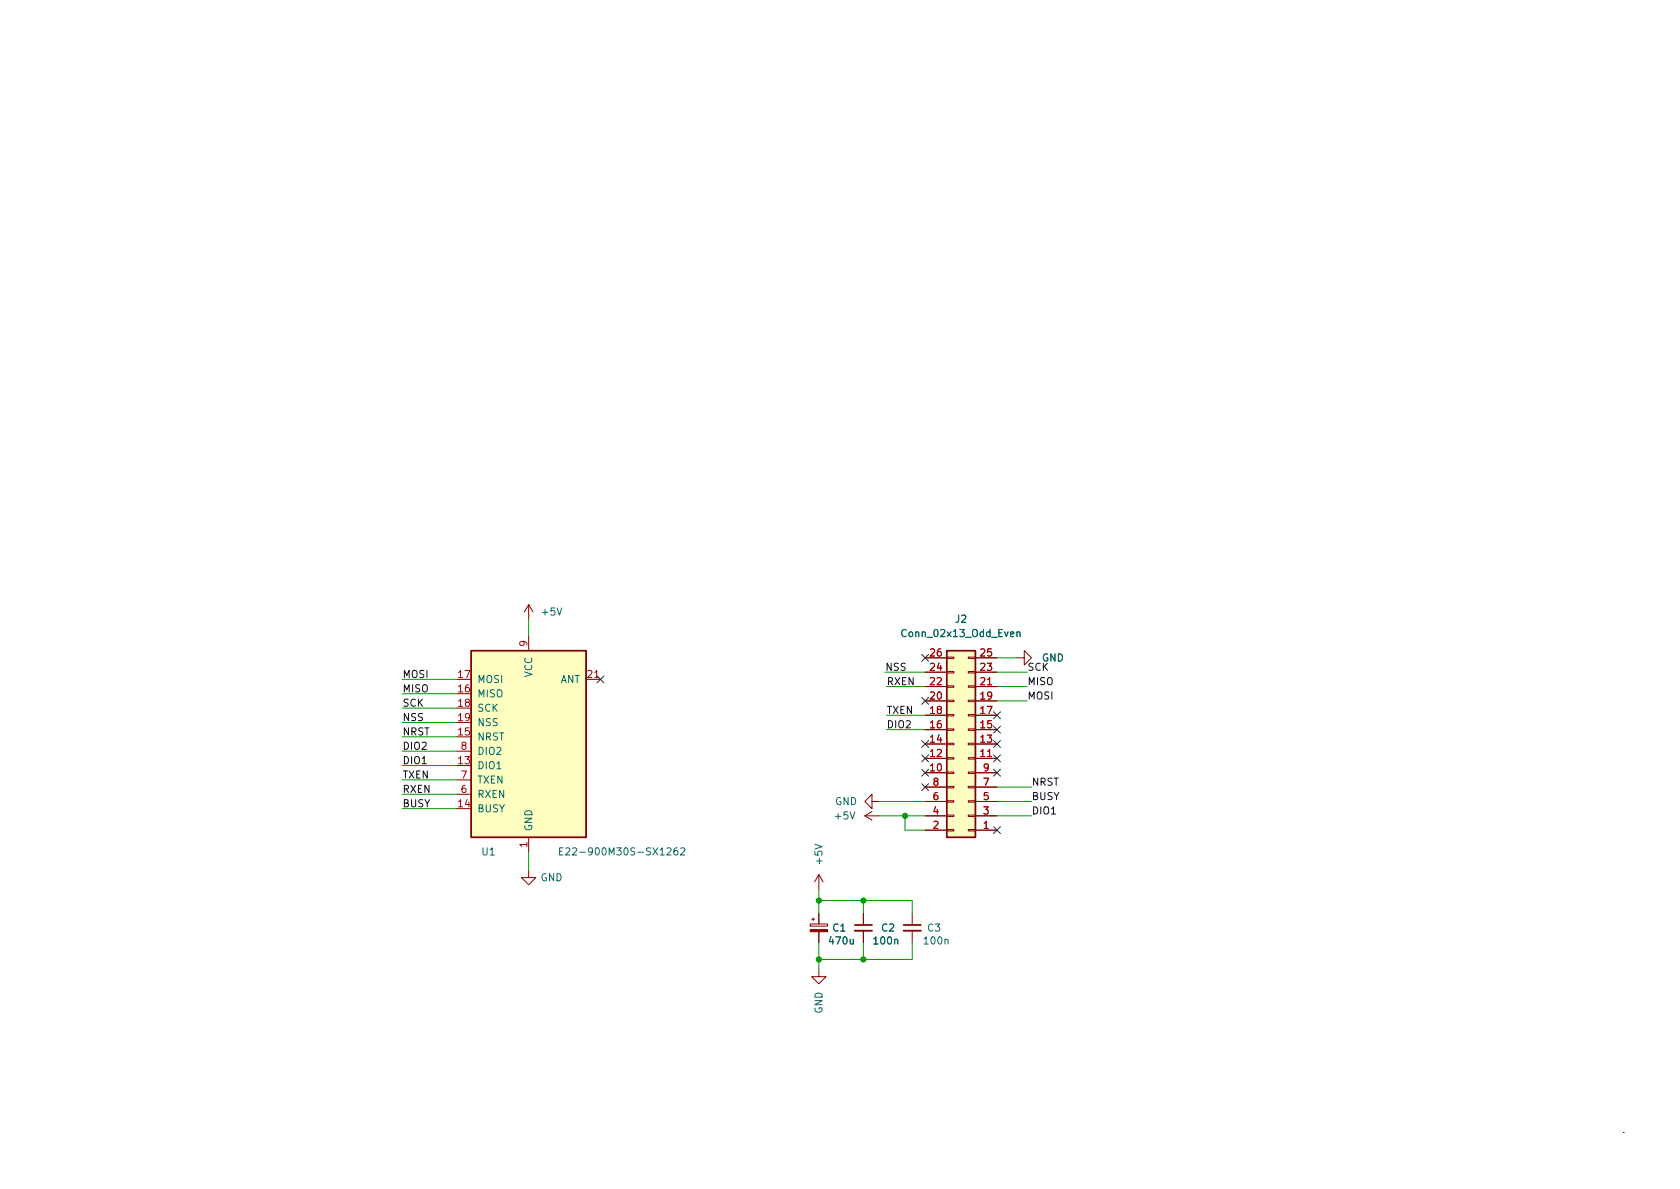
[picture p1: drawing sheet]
<svg xmlns="http://www.w3.org/2000/svg" width="297mm" height="210mm" viewBox="0 0 297 210" stroke-linecap="round" stroke-linejoin="round" font-family="sans-serif">
<g fill="none" stroke="#840000" stroke-width=".18">
<path d="M93.5 106.9l-.8 1.3M93.5 106.9v2.6M93.5 112.5v2.6M93.5 106.9l.7 1.3M163.6 118.9h3.8M163.6 116.3h3.8M167.4 116.2h1.3v.3h-1.3zM167.4 118.7h1.3v.3h-1.3zM171.2 116.2h1.3v.3h-1.3zM171.2 118.7h1.3v.3h-1.3zM172.5 118.9h3.8M172.5 116.3h3.8"/>
<path d="M179.8 116.3h1.3v-1.2l1.3 1.2-1.3 1.3v-1.3M80.8 135.4h2.5M80.8 130.3h2.5M80.8 122.7h2.5M80.8 120.1h2.5M80.8 125.2h2.5M80.8 127.8h2.5M80.8 137.9h2.5M80.8 132.8h2.5M103.6 120.1h2.6M163.6 136.6h3.8M163.6 134.1h3.8"/>
<path d="M163.6 131.6h3.8M163.6 129h3.8M163.6 126.5h3.8M163.6 123.9h3.8M163.6 121.4h3.8M163.6 139.2h3.8M167.4 121.3h1.3v.2h-1.3zM167.4 123.8h1.3v.3h-1.3zM167.4 126.4h1.3v.2h-1.3zM167.4 128.9h1.3v.3h-1.3zM167.4 131.4h1.3v.3h-1.3zM167.4 134h1.3v.2h-1.3z"/>
<path d="M167.4 136.5h1.3v.3h-1.3zM167.4 139.1h1.3v.2h-1.3zM171.2 121.3h1.3v.2h-1.3zM171.2 123.8h1.3v.3h-1.3zM171.2 126.4h1.3v.2h-1.3zM171.2 128.9h1.3v.3h-1.3zM171.2 131.4h1.3v.3h-1.3zM171.2 134h1.3v.2h-1.3zM171.2 136.5h1.3v.3h-1.3zM171.2 139.1h1.3v.2h-1.3zM172.5 136.6h3.8M172.5 134.1h3.8"/>
<path d="M172.5 131.6h3.8M172.5 129h3.8M172.5 126.5h3.8M172.5 123.9h3.8M172.5 121.4h3.8M172.5 139.2h3.8M80.8 143h2.5M80.8 140.5h2.5M93.5 153.9v1.3h1.2l-1.2 1.3-1.3-1.3h1.3M93.5 148.1v2.5M144.8 154.7l-.8 1.3M144.8 154.7v2.5"/>
<path d="M144.8 154.7l.7 1.3M152.9 144.3h2.5M152.9 144.3l1.3 .7M154.2 141.7v1.3l-1.3-1.3 1.3-1.2v1.2h1.2M154.2 143.5l-1.3 .8M163.6 146.8h3.8M163.6 144.3h3.8M163.6 141.7h3.8M167.4 141.6h1.3v.3h-1.3zM167.4 144.1h1.3v.3h-1.3zM167.4 146.7h1.3v.2h-1.3zM171.2 141.6h1.3v.3h-1.3z"/>
<path d="M171.2 144.1h1.3v.3h-1.3zM171.2 146.7h1.3v.2h-1.3zM172.5 146.8h3.8M172.5 144.3h3.8M172.5 141.7h3.8M143.3 163.4h3v.4h-3zM143.5 162.6h.5M143.8 162.3v.5M144.8 171.4v1.3h-1.3l1.3 1.3 1.2-1.3h-1.2M144.8 161.5v1.9M144.8 164.8v1.8M152.7 161.5v2.1"/>
<path d="M152.7 164.6v2M161.3 161.5v2.1M161.3 164.6v2M287 200.3h.1"/>
</g>
<g fill="none" stroke="#006464" stroke-width=".18">
<path d="M98.5 107.5l.4 1.3 .4-1.3M178.7 112.2l.6-.2-.1-.2-.4-.1-.1 .2v.6h.5M179.8 111.9l.2-.2 .3 .1 .1 .8M179.8 111.7v.9M116.7 151.2h.8M117.9 150l.5-.1 .3 .4-.8 .9h.8M119.7 149.9l-.3 .1a.85 .85 0 0 0 0 1.2l.4-.1 .1-.5-.3-.2-.3 .1-.2 .1M120.4 150l.4-.1 .3 .4-.8 .9h.8M144.1 149.3l1.3 .4-1.3 .4M150.3 143.6l.4 1.2 .4-1.2M150.3 166.1l.1 .8h.3l.2-.1M150.9 166.1v.8"/>
<path d="M158.2 166.2l.2-.1 .3 .1v.7M167.1 166.2l.2-.1 .3 .1v.7"/>
</g>
<g fill="#ffffc2" stroke="#ffffc2" stroke-width=".18">
<path d="M83.3 115.1h20.3v33h-20.3z"/>
<path d="M167.4 115.1h5.1v33h-5.1z"/>
</g>
<path d="M83.3 115.1h20.3v33h-20.3zM167.4 115.1h5.1v33h-5.1z" fill="none" stroke="#840000" stroke-width=".25"/>
<path d="M105.1 119.8h.8M174.6 133.8h.7M174.6 121.1h.7" fill="none" stroke="#a90000" stroke-width=".18"/>
<path d="M151.1 164.6h3.1M159.8 164.6h3" fill="none" stroke="#840000" stroke-width=".33"/>
<path d="M151.1 163.6h3.1M159.8 163.6h3" fill="none" stroke="#840000" stroke-width=".3"/>
<path d="M143.3 164.4h3v.4h-3z" fill="#840000" stroke="#840000" stroke-width=".18"/>
<g fill="none" stroke="#009600" stroke-width=".18">
<path d="M93.5 109.5v3M156.5 118.9h7.1M176.3 118.9h5.3M176.3 116.3h3.5M71.1 137.9h9.7M71.1 127.8h9.7M71.1 125.2h9.7M71.1 120.1h9.7M71.1 122.7h9.7M71.1 130.3h9.7M71.1 132.8h9.7M71.1 135.4h9.7"/>
<path d="M156.7 121.4h6.9M156.7 129h6.9M156.7 126.5h6.9M176.3 121.4h5.3M176.3 123.9h5.3M176.3 139.2h6.1M71.1 140.5h9.7M71.1 143h9.7M93.5 150.6v3.3M144.8 157.2v4.3M144.8 159.3h16.5v2.2M152.7 159.3v2.2"/>
<path d="M155.4 144.3h8.2M155.4 141.7h8.2M160 144.3v2.5h3.6M176.3 144.3h6.1M176.3 141.7h6.1M144.8 166.6v4.8M152.7 166.6v3.1M161.3 166.6v3.1h-16.5"/>
</g>
<g fill="none" stroke="#000084" stroke-width=".18">
<path d="M105.6 119.5l1.2 1.2M106.8 119.5l-1.2 1.2M163 115.7l1.2 1.2M164.2 115.7l-1.2 1.2M163 138.6l1.2 1.2M163 133.5l1.2 1.2M163 131l1.2 1.2M163 123.3l1.2 1.3M163 136l1.2 1.3M164.2 138.6l-1.2 1.2M164.2 133.5l-1.2 1.2M164.2 131l-1.2 1.2"/>
<path d="M164.2 123.3l-1.2 1.3M164.2 136l-1.2 1.3M175.7 128.4l1.2 1.2M175.7 136l1.2 1.3M175.7 133.5l1.2 1.2M175.7 125.9l1.2 1.2M175.7 131l1.2 1.2M176.9 128.4l-1.2 1.2M176.9 136l-1.2 1.3M176.9 133.5l-1.2 1.2M176.9 125.9l-1.2 1.2M176.9 131l-1.2 1.2"/>
<path d="M175.7 146.2l1.2 1.2M176.9 146.2l-1.2 1.2"/>
</g>
<g fill="#009600" stroke="#009600" stroke-width=".18">
<circle cx="144.8" cy="169.7" r=".46"/>
<circle cx="144.8" cy="159.3" r=".46"/>
<circle cx="160" cy="144.3" r=".46"/>
<circle cx="152.7" cy="169.7" r=".46"/>
<circle cx="152.7" cy="159.3" r=".46"/>
</g>
<g font-size="1.8" fill="#006464">
<text x="95.5" y="109.2">+5V</text>
<text x="159.1" y="113">Conn_02x13_Odd_Even</text>
<text x="168.8" y="110.5">J2</text>
<text x="94.5" y="119.9" transform="rotate(-90 94.5 119.9)">VCC</text>
<text x="184.2" y="117.3">GND</text>
<text x="84.3" y="123.7">MISO</text>
<text x="84.3" y="121.2">MOSI</text>
<text x="99.1" y="121.2">ANT</text>
<text x="84.3" y="131.3">NRST</text>
<text x="84.3" y="126.2">SCK</text>
<text x="84.3" y="128.8">NSS</text>
<text x="84.3" y="136.4">DIO1</text>
<text x="84.3" y="133.9">DIO2</text>
<text x="84.3" y="141.5">RXEN</text>
<text x="84.3" y="138.9">TXEN</text>
<text x="147.6" y="142.7">GND</text>
<text x="84.3" y="144">BUSY</text>
<text x="94.5" y="147.1" transform="rotate(-90 94.5 147.1)">GND</text>
<text x="147.3" y="145.3">+5V</text>
<text x="85" y="151.6">U1</text>
<text x="98.6" y="151.6">E22-900M30S-SX1262</text>
<text x="145.8" y="153.1" transform="rotate(-90 145.8 153.1)">+5V</text>
<text x="95.5" y="156.2">GND</text>
<text x="146.3" y="167.4">470u</text>
<text x="147.1" y="165.1">C1</text>
<text x="154.2" y="167.4">100n</text>
<text x="155.7" y="165.1">C2</text>
<text x="163.1" y="167.4">100n</text>
<text x="163.8" y="165.1">C3</text>
<text x="145.8" y="179.3" transform="rotate(-90 145.8 179.3)">GND</text>
</g>
<g font-size="1.8" fill="#0f0f0f">
<text x="71.1" y="119.9">MOSI</text>
<text x="156.5" y="118.6">NSS</text>
<text x="181.6" y="118.6">SCK</text>
<text x="71.1" y="125">SCK</text>
<text x="71.1" y="122.4">MISO</text>
<text x="156.7" y="121.1">RXEN</text>
<text x="181.6" y="121.1">MISO</text>
<text x="181.6" y="123.7">MOSI</text>
<text x="71.1" y="127.5">NSS</text>
<text x="71.1" y="130">NRST</text>
<text x="156.7" y="128.8">DIO2</text>
<text x="156.7" y="126.2">TXEN</text>
<text x="71.1" y="132.6">DIO2</text>
<text x="71.1" y="135.1">DIO1</text>
<text x="71.1" y="137.7">TXEN</text>
<text x="71.1" y="142.7">BUSY</text>
<text x="71.1" y="140.2">RXEN</text>
<text x="182.4" y="141.5">BUSY</text>
<text x="182.4" y="138.9">NRST</text>
<text x="182.4" y="144">DIO1</text>
</g>
<g font-size="1.8" fill="#a90000">
<text x="80.8" y="119.9">17</text>
<text x="93.2" y="114.5" transform="rotate(-90 93.2 114.5)">9</text>
<text x="103.6" y="119.9">21</text>
<text x="164.2" y="118.6">24</text>
<text x="164.2" y="116.1">26</text>
<text x="173.1" y="118.6">23</text>
<text x="173.1" y="116.1">25</text>
<text x="80.8" y="122.4">16</text>
<text x="80.8" y="125">18</text>
<text x="164.2" y="123.7">20</text>
<text x="164.2" y="121.2">22</text>
<text x="173.1" y="123.7">19</text>
<text x="173.1" y="121.2">21</text>
<text x="80.8" y="130">15</text>
<text x="80.8" y="127.5">19</text>
<text x="164.2" y="131.3">14</text>
<text x="164.2" y="128.8">16</text>
<text x="164.2" y="126.2">18</text>
<text x="173.1" y="131.3">13</text>
<text x="173.1" y="128.8">15</text>
<text x="173.1" y="126.2">17</text>
<text x="80.8" y="135.1">13</text>
<text x="81.4" y="137.7">7</text>
<text x="81.4" y="132.6">8</text>
<text x="164.2" y="136.4">10</text>
<text x="164.2" y="133.9">12</text>
<text x="173.1" y="133.9">11</text>
<text x="173.7" y="136.4">9</text>
<text x="80.8" y="142.7">14</text>
<text x="81.4" y="140.2">6</text>
<text x="164.8" y="141.5">6</text>
<text x="164.8" y="138.9">8</text>
<text x="173.7" y="141.5">5</text>
<text x="173.7" y="138.9">7</text>
<text x="164.8" y="146.6">2</text>
<text x="164.8" y="144">4</text>
<text x="173.7" y="146.6">1</text>
<text x="173.7" y="144">3</text>
<text x="93.2" y="150" transform="rotate(-90 93.2 150)">1</text>
</g>
</svg>
